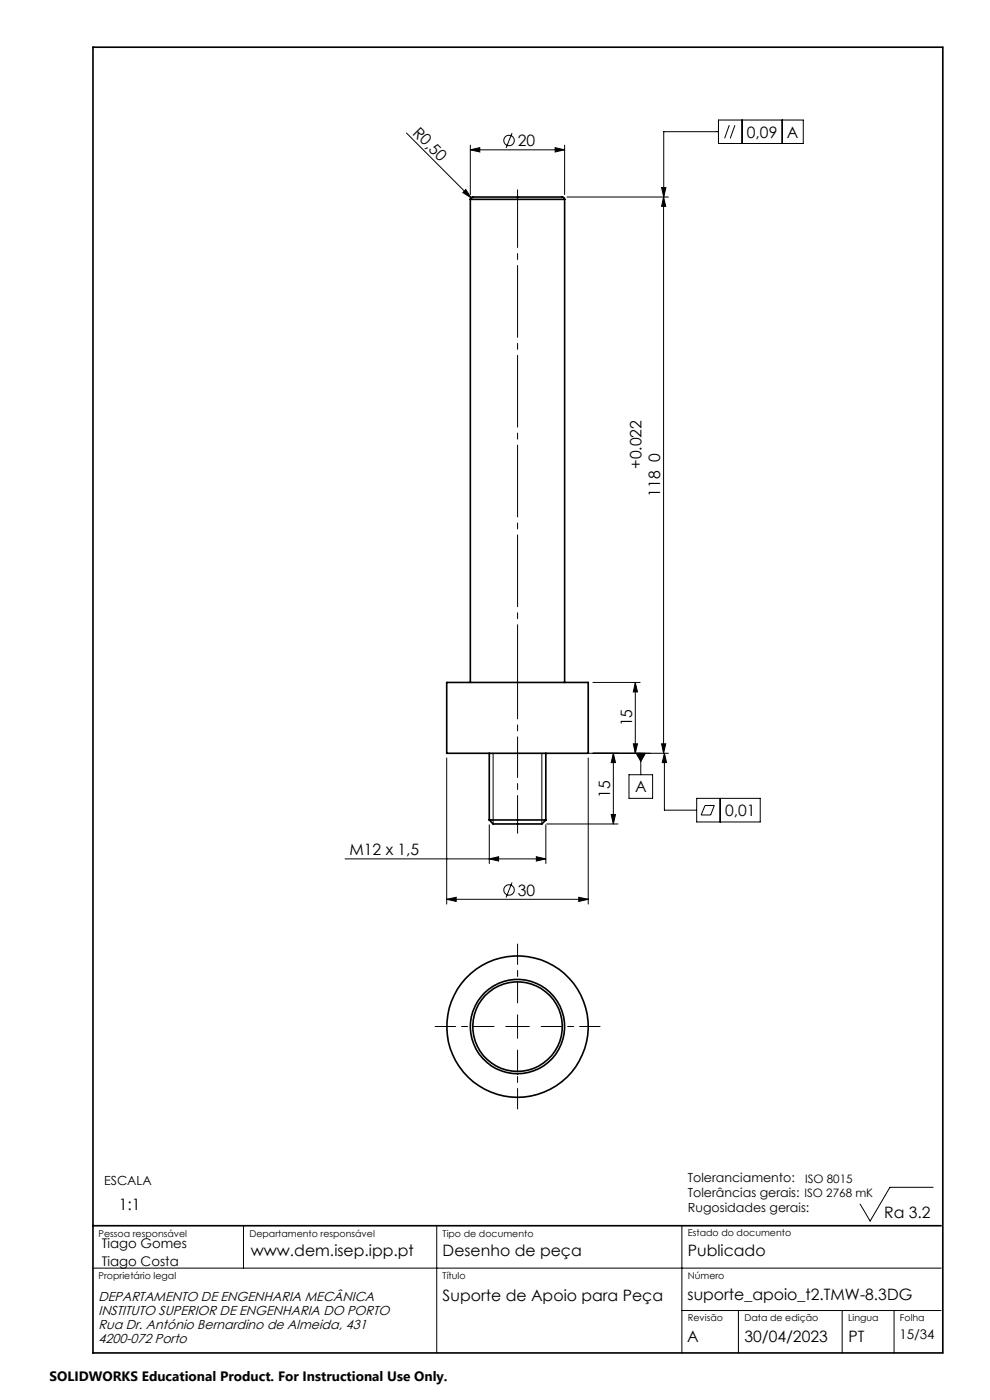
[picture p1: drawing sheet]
<svg xmlns="http://www.w3.org/2000/svg" width="210mm" height="297mm" viewBox="0 0 210 297" stroke-linecap="round" stroke-linejoin="round" font-family="sans-serif">
<g fill="none" stroke="#000" stroke-width=".35">
<path d="M19.7 10h180.3v277h-180.3zM99.8 42.3l.1-.4 .3-.1h19.2l.3 .2 .1 .3M99.8 42.3h20M99.8 42.3v102.5M119.8 42.3v102.5M94.8 144.8h30v15h-30zM103.8 159.8v14.2M115.8 159.8v14.2M103.8 174h12M103.8 174l.8 .8h10.3l.9-.8M19.7 260h179.9"/>
<circle cx="109.8" cy="217.8" r="15"/>
<circle cx="109.8" cy="217.8" r="9.5"/>
<circle cx="109.8" cy="217.8" r="10"/>
</g>
<g fill="none" stroke="#000" stroke-width=".21">
<path d="M86.2 28.2l13.7 13.7M99.8 31.8l2-.5v.9zM99.8 30.8v10.5M99.8 31.8h20M108.6 28.2l-1.2 3.2M117.8 31.3l2 .5-2 .4zM119.8 30.8v10.5M140.3 39.8h1l-.5 2zM152.4 25.5h18v4.9h-18zM152.4 27.9h-11.6v13.9M154.7 26.6l-1 2.7M155.9 26.6l-1 2.7"/>
<path d="M157.4 25.5v4.9M165.9 25.5v4.9M98.2 40.8l.6-.6 1.1 1.7zM99.9 41.9l.4 .4M120.3 41.8h21.5M140.8 41.8v118M140.8 41.8l.4 2h-.9zM104.6 159.8v15M114.9 159.8v15M125.8 144.8h10M130.1 159.8l.5 2h-1zM130.1 159.8v15"/>
<path d="M134.3 157.8h.9l-.4 2zM134.8 144.8l.4 2h-.9zM134.8 144.8v15M134.9 159.8h2l-1 1.7zM135.9 159.8v4.6M140.3 157.8h.9l-.4 2zM140.9 159.8v12.1h6.9M140.9 159.8l.5 2h-.9zM141.8 159.8h-17M94.8 160.8v31M103.8 175v8.2M115.8 175v8.2"/>
<path d="M116 174.8h15.1M124.8 160.8v31M129.6 172.8h1l-.5 2zM133.4 164.4h5v5h-5zM147.8 169.4h13.5v5h-13.5zM149.5 170.9h2l-.8 2h-2zM152.8 169.4v5M73.2 182.2h42.6M94.8 190.8l2-.4v.8zM94.8 190.8h30M103.8 182.2l2-.5v1zM108.6 187.2l-1.2 3.2"/>
<path d="M113.8 181.7l2 .5-2 .5zM122.8 190.4l2 .4-2 .4zM107.3 217.8h5M109.8 215.3v5M197.9 251.9h-9.1l-4.2 7.1-2.1-3.6M19.6 269h180M51.6 260v9M92.6 260v27M144.6 260v27M144.6 278h55M156.6 278v9M178.6 278v9"/>
<path d="M189.7 278v9"/>
<circle cx="108" cy="29.8" r="1.11"/>
<circle cx="108" cy="188.8" r="1.11"/>
</g>
<path d="M109.8 144.8v15" fill="none" stroke="#000" stroke-width=".21" stroke-dasharray="15.2 1.3 1.3 1.3" stroke-dashoffset="7.5"/>
<path d="M109.8 40.3v104.5" fill="none" stroke="#000" stroke-width=".21" stroke-dasharray="15.2 1.3 1.3 1.3" stroke-dashoffset="3"/>
<path d="M109.8 173.9v-14.1" fill="none" stroke="#000" stroke-width=".21" stroke-dasharray="15.2 1.3 1.3 1.3" stroke-dashoffset="10.1"/>
<path d="M109.8 173.9v2.9" fill="none" stroke="#000" stroke-width=".21" stroke-dasharray="15.2 1.3 1.3 1.3"/>
<path d="M104.8 217.8h-12.5M109.8 212.8v-12.5M114.8 217.8h12.5M109.8 222.8v12.5" fill="none" stroke="#000" stroke-width=".21" stroke-dasharray="15.2 1.3 1.3 1.3" stroke-dashoffset="10.9"/>
<g fill="#000">
<path d="M98.2 40.8l.6-.6 1.1 1.7z"/>
<path d="M99.8 31.8l2-.5v.9zM117.8 31.3l2 .5-2 .4z"/>
<path d="M140.8 41.8l.4 2h-.9zM140.3 157.8h.9l-.4 2z"/>
<path d="M134.3 157.8h.9l-.4 2zM134.8 144.8l.4 2h-.9zM129.6 172.8h1l-.5 2zM130.1 159.8l.5 2h-1z"/>
<path d="M134.9 159.8l1 1.7 1-1.7zM140.9 159.8l.5 2h-.9zM140.3 39.8h1l-.5 2z"/>
<path d="M113.8 181.7l2 .5-2 .5zM103.8 182.2l2-.5v1zM122.8 190.4l2 .4-2 .4zM94.8 190.8l2-.4v.8z"/>
</g>
<g font-size="3.3">
<text x="87.4" y="28.4" transform="rotate(45 87.4 28.4)">R0,50</text>
<text x="158.4" y="29.2">0,09</text>
<text x="166.9" y="29.2">A</text>
<text x="109.8" y="31">20</text>
<text x="136.1" y="99.5" transform="rotate(-90 136.1 99.5)">+0.022</text>
<text x="140.1" y="105.4" transform="rotate(-90 140.1 105.4)">118 0</text>
<text x="134.1" y="154.1" transform="rotate(-90 134.1 154.1)">15</text>
<text x="129.4" y="169.3" transform="rotate(-90 129.4 169.3)">15</text>
<text x="134.7" y="168.1">A</text>
<text x="153.8" y="173.1">0,01</text>
<text x="74.1" y="181.5">M12 x 1,5</text>
<text x="109.8" y="190">30</text>
<text x="25.2" y="256.7">1:1</text>
<text x="187.6" y="258.3">Ra 3.2</text>
<text x="53.2" y="266.5">www.dem.isep.ipp.pt</text>
<text x="93.9" y="266.5">Desenho de peça</text>
<text x="145.9" y="266.5">Publicado</text>
<text x="145.9" y="275.7">suporte_apoio_t2.TMW-8.3DG</text>
<text x="93.9" y="276.1">Suporte de Apoio para Peça</text>
<text x="145.8" y="284.7">A</text>
<text x="157.9" y="284.7">30/04/2023</text>
<text x="180" y="284.7">PT</text>
</g>
<text font-size="2.9" x="10.5" y="292.9">SOLIDWORKS Educational Product. For Instructional Use Only.</text>
<g font-size="2.8">
<text x="21.6" y="264.8">Tiago Gomes</text>
<text x="21.6" y="268.6">Tiago Costa</text>
<text x="20.9" y="276">DEPARTAMENTO DE ENGENHARIA MECÂNICA</text>
<text x="20.9" y="282">Rua Dr. António Bernardino de Almeida, 431</text>
<text x="20.9" y="279">INSTITUTO SUPERIOR DE ENGENHARIA DO PORTO</text>
<text x="20.9" y="285">4200-072 Porto</text>
<text x="190.8" y="284.1">15/34</text>
</g>
<g font-size="2.7">
<text x="22.1" y="251.4">ESCALA</text>
<text x="145.9" y="250.8">Toleranciamento:</text>
<text x="145.9" y="254">Tolerâncias gerais: ISO 2768 mK</text>
<text x="145.9" y="257.1">Rugosidades gerais:</text>
</g>
<text font-size="2.5" x="170.8" y="251">ISO 8015</text>
<g font-size="2">
<text x="20.9" y="262.3">Pessoa responsável</text>
<text x="52.9" y="262.3">Departamento responsável</text>
<text x="93.9" y="262.3">Tipo de documento</text>
<text x="145.9" y="262.1">Estado do documento</text>
<text x="20.9" y="271.3">Proprietário legal</text>
<text x="93.9" y="271.3">Título</text>
<text x="145.9" y="271.3">Número</text>
<text x="145.9" y="280.3">Revisão</text>
<text x="157.9" y="280.3">Data de edição</text>
<text x="179.9" y="280.3">Lingua</text>
<text x="190.9" y="280.3">Folha</text>
</g>
</svg>
